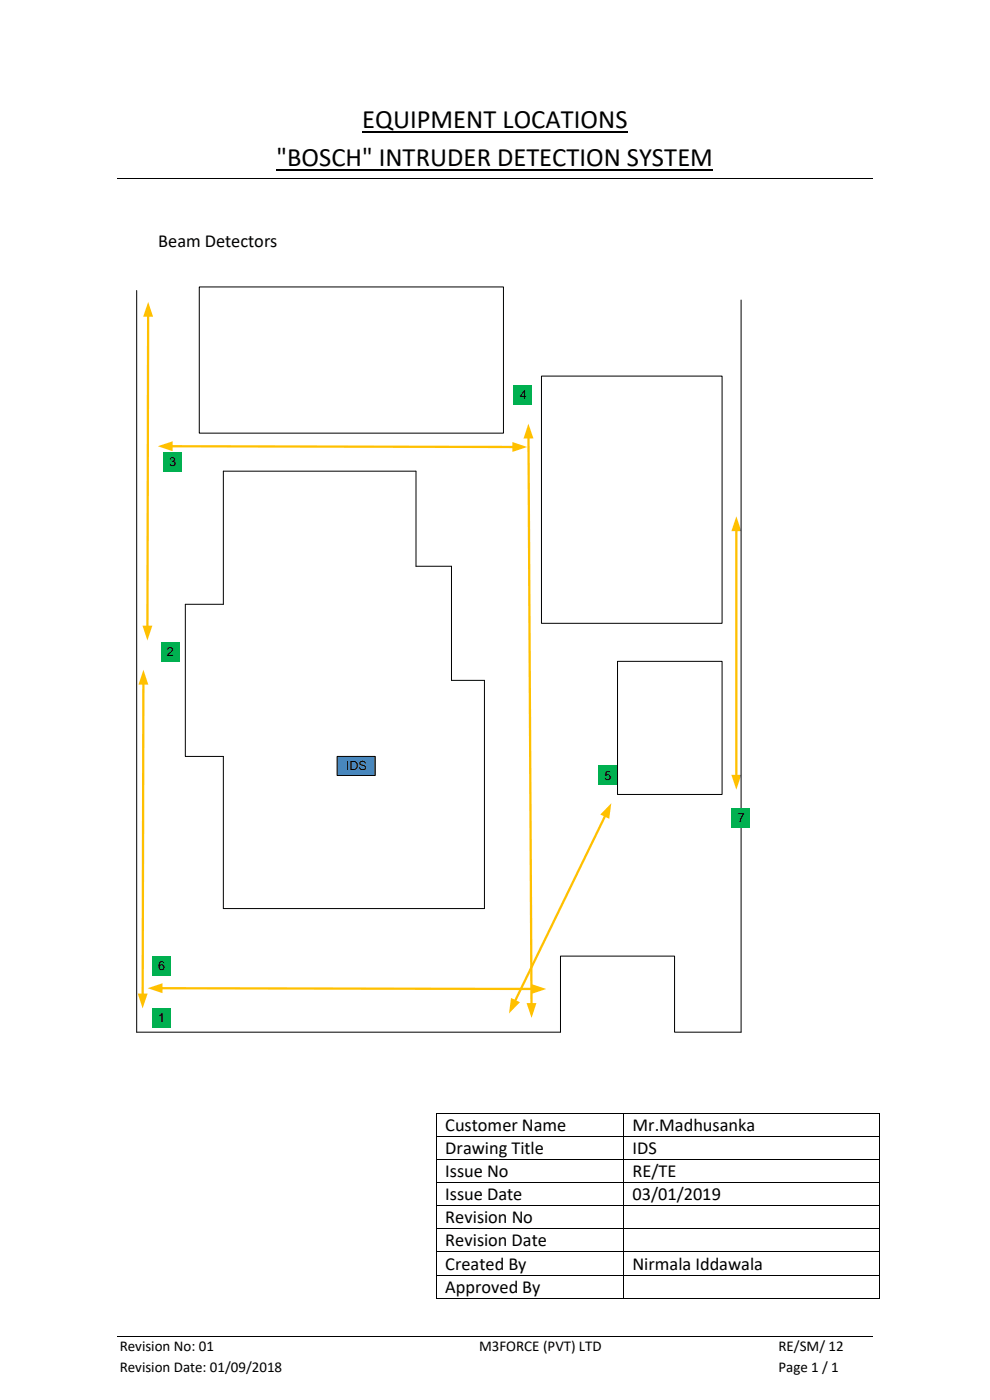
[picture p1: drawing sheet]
<svg xmlns="http://www.w3.org/2000/svg" width="210mm" height="297mm" viewBox="0 0 210 297" stroke-linecap="round" stroke-linejoin="round" font-family="sans-serif">
<path d="M88.2 100h-40.8v28.2h-8.1v32.3h8.1v32.3h55.4v-48.5h-7v-24.2h-7.6v-20.1" fill="none" stroke="#000" stroke-width=".21"/>
<path d="M36.4 94.7l72.6 .1" fill="none" stroke="#ffc000" stroke-width=".48"/>
<g fill="#ffc000">
<path d="M108.7 93.8l3.1 1-3.1 1.1z"/>
<path d="M33.5 94.7l3.1-1.1v2.1z"/>
</g>
<path d="M131 140.3h22.2v28.2h-22.2z" fill-rule="evenodd" fill="#fff"/>
<path d="M131 140.3h22.2v28.2h-22.2z" fill="none" stroke="#000" stroke-width=".21"/>
<path d="M42.3 60.9h64.5v31h-64.5z" fill-rule="evenodd" fill="#fff"/>
<path d="M42.3 60.9h64.5v31h-64.5z" fill="none" stroke="#000" stroke-width=".21"/>
<path d="M114.9 79.8h38.3v52.4h-38.3z" fill-rule="evenodd" fill="#fff"/>
<path d="M114.9 79.8h38.3v52.4h-38.3z" fill="none" stroke="#000" stroke-width=".21"/>
<path d="M31.4 66.9l-.1 66.1" fill="none" stroke="#ffc000" stroke-width=".48"/>
<g fill="#ffc000">
<path d="M30.2 132.7h2.1l-1 3.2z"/>
<path d="M31.4 64l1.1 3.2h-2.1z"/>
</g>
<path d="M30.4 145l-.1 66" fill="none" stroke="#ffc000" stroke-width=".48"/>
<g fill="#ffc000">
<path d="M29.2 210.8h2.1l-1 3.1z"/>
<path d="M30.4 142.1l1.1 3.1h-2.1z"/>
</g>
<path d="M29 61.6v157.4h89.9v-16.2h24.2v16.2h14.1" fill="none" stroke="#000" stroke-width=".21"/>
<path d="M112.1 92.8l.7 120.3" fill="none" stroke="#ffc000" stroke-width=".48"/>
<g fill="#ffc000">
<path d="M111.7 212.8h2.1l-1 3.2z"/>
<path d="M112.1 89.9l1.1 3.1h-2.1z"/>
</g>
<path d="M156.2 112.4v52.3" fill="none" stroke="#ffc000" stroke-width=".48"/>
<g fill="#ffc000">
<path d="M155.2 164.4h2.1l-1.1 3.1z"/>
<path d="M156.2 109.5l1.1 3.2h-2.1z"/>
</g>
<path d="M34.2 209.7l78.8 .1" fill="none" stroke="#ffc000" stroke-width=".48"/>
<g fill="#ffc000">
<path d="M112.7 208.8l3.2 1-3.2 1.1z"/>
<path d="M31.3 209.6l3.2-1v2.1z"/>
</g>
<path d="M71.5 160.5h8.1v4h-8.1z" fill-rule="evenodd" fill="#548bd4"/>
<path d="M71.5 160.5h8.1v4h-8.1z" fill="none" stroke="#000" stroke-width=".21"/>
<path d="M128.4 173l-19.2 39.4" fill="none" stroke="#ffc000" stroke-width=".48"/>
<g fill="#ffc000">
<path d="M108.4 211.7l1.9 .9-2.3 2.4z"/>
<path d="M129.7 170.4l-.5 3.3-1.8-.9z"/>
</g>
<g fill="#00b050">
<path d="M32.4 213.9h3.8v4.1h-3.8z" fill-rule="evenodd"/>
<path d="M34.2 136.3h3.9v4h-3.9z" fill-rule="evenodd"/>
<path d="M34.7 96.1h3.9v4h-3.9z" fill-rule="evenodd"/>
<path d="M109 81.8h3.9v4h-3.9z" fill-rule="evenodd"/>
<path d="M127 162.5h3.8v4h-3.8z" fill-rule="evenodd"/>
<path d="M32.4 202.8h3.8v4.1h-3.8z" fill-rule="evenodd"/>
</g>
<path d="M157.2 63.7v155.3" fill="none" stroke="#000" stroke-width=".21"/>
<path d="M155.2 171.6h3.9v4h-3.9z" fill-rule="evenodd" fill="#00b050"/>
<path d="M58.7 36h92.6M76.9 28.1h56.3" fill="none" stroke="#000" stroke-width=".38"/>
<g fill="none" stroke="#000" stroke-width=".21">
<path d="M24.9 37.8h160.3M92.6 236.2v4.8M92.6 236.1h39.6M132.3 236.2v4.8M132.4 236.1h54.1M186.6 236.2v4.8M92.6 241.1v4.8M92.6 246v4.8M92.6 250.9v4.8M92.6 255.9v4.7M92.6 241h39.6M92.6 245.9h39.6"/>
<path d="M92.6 250.9h39.6M92.6 255.8h39.6M132.3 241.1v4.8M132.3 246v4.8M132.3 250.9v4.8M132.3 255.9v4.7M132.4 241h54.1M132.4 245.9h54.1M132.4 250.9h54.1M132.4 255.8h54.1M186.6 241.1v4.8M186.6 246v4.8"/>
<path d="M186.6 250.9v4.8M186.6 255.9v4.7M92.6 260.8v4.7M92.6 265.7v4.7M92.6 270.6v4.8M92.6 260.7h39.6M92.6 265.6h39.6M92.6 270.5h39.6M92.6 275.5h39.6M132.3 260.8v4.7M132.3 265.7v4.7M132.3 270.6v4.8"/>
<path d="M132.4 260.7h54.1M132.4 265.6h54.1M132.4 270.5h54.1M132.4 275.5h54.1M186.6 260.8v4.7M186.6 265.7v4.7M186.6 270.6v4.8M24.9 283.6h160.3"/>
</g>
<g fill="#000">
<path d="M92.5 236h.1v.2h-.1z" fill-rule="evenodd"/>
<path d="M92.5 236h.1v.2h-.1z" fill-rule="evenodd"/>
<path d="M132.2 236h.2v.2h-.2z" fill-rule="evenodd"/>
<path d="M186.5 236h.1v.2h-.1z" fill-rule="evenodd"/>
<path d="M186.5 236h.1v.2h-.1z" fill-rule="evenodd"/>
<path d="M92.5 241h.1v.1h-.1z" fill-rule="evenodd"/>
<path d="M92.5 245.9h.1v.1h-.1z" fill-rule="evenodd"/>
<path d="M92.5 250.8h.1v.1h-.1z" fill-rule="evenodd"/>
<path d="M92.5 255.7h.1v.2h-.1z" fill-rule="evenodd"/>
<path d="M132.2 241h.2v.1h-.2z" fill-rule="evenodd"/>
<path d="M132.2 245.9h.2v.1h-.2z" fill-rule="evenodd"/>
<path d="M132.2 250.8h.2v.1h-.2z" fill-rule="evenodd"/>
<path d="M132.2 255.7h.2v.2h-.2z" fill-rule="evenodd"/>
<path d="M186.5 241h.1v.1h-.1z" fill-rule="evenodd"/>
<path d="M186.5 245.9h.1v.1h-.1z" fill-rule="evenodd"/>
<path d="M186.5 250.8h.1v.1h-.1z" fill-rule="evenodd"/>
<path d="M186.5 255.7h.1v.2h-.1z" fill-rule="evenodd"/>
<path d="M92.5 260.6h.1v.2h-.1z" fill-rule="evenodd"/>
<path d="M92.5 265.5h.1v.2h-.1z" fill-rule="evenodd"/>
<path d="M92.5 270.4h.1v.2h-.1z" fill-rule="evenodd"/>
<path d="M92.5 275.4h.1v.1h-.1z" fill-rule="evenodd"/>
<path d="M92.5 275.4h.1v.1h-.1z" fill-rule="evenodd"/>
<path d="M132.2 260.6h.2v.2h-.2z" fill-rule="evenodd"/>
<path d="M132.2 265.5h.2v.2h-.2z" fill-rule="evenodd"/>
<path d="M132.2 270.4h.2v.2h-.2z" fill-rule="evenodd"/>
<path d="M132.2 275.4h.2v.1h-.2z" fill-rule="evenodd"/>
<path d="M186.5 260.6h.1v.2h-.1z" fill-rule="evenodd"/>
<path d="M186.5 265.5h.1v.2h-.1z" fill-rule="evenodd"/>
<path d="M186.5 270.4h.1v.2h-.1z" fill-rule="evenodd"/>
<path d="M186.5 275.4h.1v.1h-.1z" fill-rule="evenodd"/>
<path d="M186.5 275.4h.1v.1h-.1z" fill-rule="evenodd"/>
</g>
<g font-size="5.6">
<text x="76.9" y="27.2">EQUIPMENT LOCATIONS</text>
<text x="58.7" y="35.1">&quot;BOSCH&quot; INTRUDER DETECTION SYSTEM</text>
</g>
<g font-size="3.9">
<text x="33.6" y="52.5">Beam Detectors</text>
<text x="94.5" y="239.9">Customer Name</text>
<text x="134.2" y="239.9">Mr.Madhusanka</text>
<text x="94.5" y="244.8">Drawing Title</text>
<text x="134.2" y="244.8">IDS</text>
<text x="94.5" y="249.7">Issue No</text>
<text x="134.2" y="249.7">RE/TE</text>
<text x="94.5" y="254.6">Issue Date</text>
<text x="134.2" y="254.6">03/01/2019</text>
<text x="94.5" y="259.5">Revision No</text>
<text x="94.5" y="264.4">Revision Date</text>
<text x="94.5" y="269.4">Created By</text>
<text x="134.2" y="269.4">Nirmala Iddawala</text>
<text x="94.5" y="274.3">Approved By</text>
</g>
<g font-size="3.2">
<text x="25.4" y="286.7">Revision No: 01</text>
<text x="101.6" y="286.7">M3FORCE (PVT) LTD</text>
<text x="165.1" y="286.7">RE/SM/ 12</text>
<text x="25.4" y="291.2">Revision Date: 01/09/2018</text>
<text x="165.1" y="291.2">Page 1 / 1</text>
</g>
<g font-size="2.7">
<text x="110.3" y="84.7">4</text>
<text x="35.9" y="98.9">3</text>
<text x="35.4" y="139.2">2</text>
<text x="73.4" y="163.4">IDS</text>
<text x="128.3" y="165.4">5</text>
<text x="156.5" y="174.5">7</text>
<text x="33.6" y="205.8">6</text>
<text x="33.6" y="216.9">1</text>
</g>
</svg>
